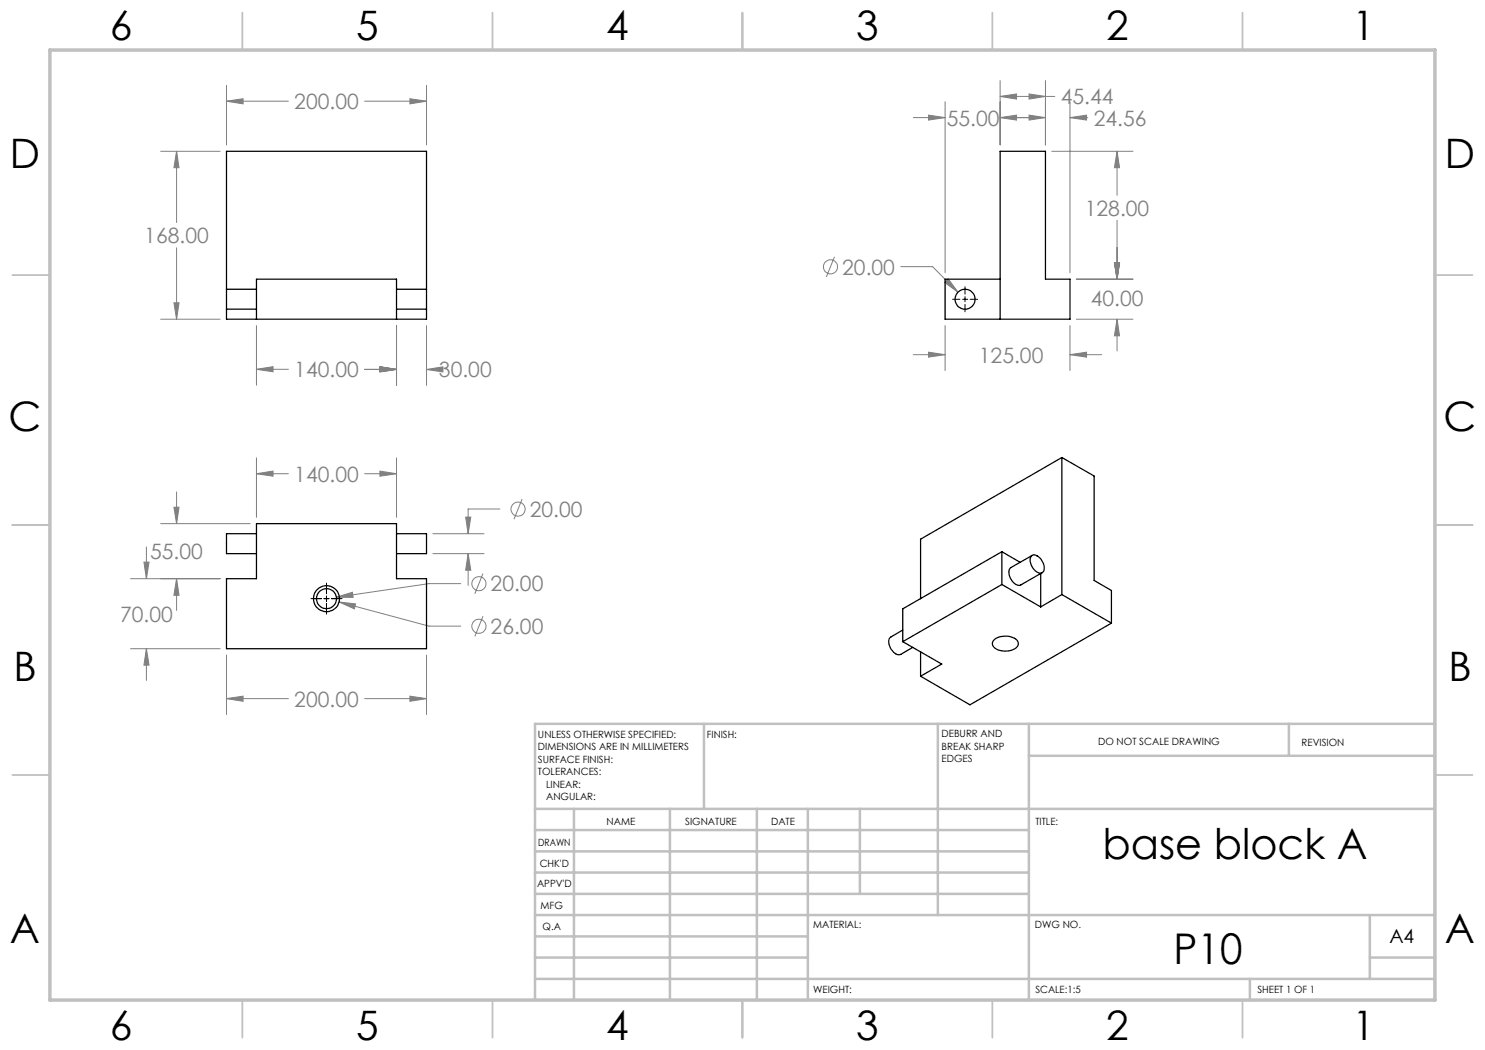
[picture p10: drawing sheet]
<svg xmlns="http://www.w3.org/2000/svg" width="297mm" height="210mm" viewBox="0 0 297 210" stroke-linecap="round" stroke-linejoin="round" font-family="sans-serif">
<g fill="none" stroke="#808080" stroke-width=".2">
<path d="M45.3 17.1v11.9M82 19.7l3.3 .5-3.3 .6zM85.3 17.1v11.9M200 19.3l3.3-.5v1zM200 16.1v12.9M200 19.3h11M205.8 18.8l3.3 .5-3.3 .5zM209.1 16.1v12.9M32.1 30.3h11.9M35.3 30.3l.5 3.2h-1zM35.3 30.3v14.2M45.3 20.2l3.3-.5v1.1z"/>
<path d="M45.3 20.2h12.4M72.9 20.2h12.4M182.7 23.5h6.3M185.7 23l3.3 .5-3.3 .5zM189 20.3v34.3M200 23.5l3.3-.5v1zM200 23.5h9.1M205.8 23l3.3 .5-3.3 .5zM210.4 30.3h16.2M214 23.5l3.3-.5v1zM214 20.3v34.3M214 23.5h3.6"/>
<path d="M223.4 30.3l.5 3.2h-1zM223.4 30.3v8.7M35.3 49.6v14.2M166.9 51.4l-1.6 4M180.2 53.3h6.3l5.1 5.1M189.6 55.7l2 2.7-2.7-1.9zM215.3 55.8h11.3M222.9 52.6h1l-.5 3.2zM223.4 44.1v11.7M32.1 63.8h11.9M34.8 60.6h1l-.5 3.2zM51.3 73.9l3.3-.6v1.1z"/>
<path d="M51.3 65.1v11.9M51.3 73.9h6.4M72.9 73.9h6.4M73 73.9h6.3M76 73.3l3.3 .6-3.3 .5zM76 73.4l3.3 .5-3.3 .5zM79.3 65.1v12M85.3 73.9l3.3-.5v1zM85.3 65.1v12M85.3 73.9h1.3M182.7 70.9h6.3M185.7 70.4l3.3 .5-3.3 .5z"/>
<path d="M189 65.1v9M214 70.9l3.3-.5v1zM214 65.1v9M214 70.9h6.3M215.3 63.8h11.3M223.4 63.8l.5 3.4h-1zM223.4 63.8v6.4M35.3 98.4v6.3M51.3 94.7l3.3-.5v1zM51.3 91.6v11.9M51.3 94.7h6.4M72.9 94.7h6.4"/>
<path d="M76 94.2l3.3 .5-3.3 .5zM79.3 91.6v11.9M104.4 99.8l-1.6 4M26.1 115.7h17.9M28.8 112.4h1l-.5 3.3zM29.3 109.4v6.3M32.1 104.7h17.9M34.8 101.5h1l-.5 3.2zM35.3 115.7l.5 3.4h-1zM35.3 115.7v6.4M67.3 119.4l3.2-.9 .1 1zM86.6 106.7h10.2"/>
<path d="M86.6 110.7h10.2M92.1 116.7h-6.3l-18.5 2.7M93.1 103.4h1.1l-.6 3.3zM93.6 110.7l.6 3.3h-1.1zM93.6 110.7v6.4M96.6 114.7l-1.6 4.1M100 101.8h-6.4v4.9M26.1 129.7h17.9M29.3 129.7l.5 3.3h-1zM29.3 129.7v6.4M45.3 139.7l3.3-.5v1.1zM45.3 131v11.9"/>
<path d="M45.3 139.7h12.4M67.8 120.4l3.3 .4-.2 1zM67.8 120.4l18 4.8h6.3M72.9 139.7h12.4M82 139.2l3.3 .5-3.3 .6zM85.3 131v11.9M96.6 123.3l-1.6 4"/>
<circle cx="166.1" cy="53.4" r="1.4"/>
<circle cx="95.8" cy="116.7" r="1.41"/>
<circle cx="103.6" cy="101.8" r="1.42"/>
<circle cx="95.8" cy="125.3" r="1.42"/>
</g>
<path d="M190.5 59.9h1.5M192.5 59.9h1M193 57.4v1.4M193 59.3v1.1M194 59.9h1.5M193 60.9v1.5M62.2 119.7h2.1M64.8 119.7h1M65.3 116.6v2.1M65.3 119.2v1.1M66.3 119.7h2.1M65.3 120.7v2.1" fill="none" stroke="#000" stroke-width=".2"/>
<g fill="none" stroke="#c0c0c0" stroke-width=".35">
<path d="M48.5 2.5v7.5M98.5 2.5v7.5M148.5 2.5v7.5M198.5 2.5v7.5M248.5 2.5v7.5M2.5 55h7.5M287 55h7.5M2.5 105h7.5M287 105h7.5M2.5 155h7.5M287 155h7.5M48.5 200v7.5"/>
<path d="M98.5 200v7.5M148.5 200v7.5M198.5 200v7.5M248.5 200v7.5"/>
</g>
<g fill="none" stroke="#c0c0c0" stroke-width=".5">
<path d="M140.8 144.8v17M187.6 144.8v38.2M205.8 144.8v55.2M205.8 151.2h81.2M257.8 144.8v6.4M287 144.8h-180v55.2M107 161.8h180M107 178.8h98.8M107 174.5h98.8M107 170.3h98.8M107 166h98.8M114.8 161.8v38.2"/>
<path d="M134 161.8v38.2M151.4 161.8v38.2M161.6 161.8v38.2M172 161.8v17M107 195.8h180M107 191.5h54.6M107 187.3h54.6M107 183h180M250 195.8v4.2M274 191.5h13M274 183v12.8"/>
</g>
<path d="M10 10h277v190h-277z" fill="none" stroke="#c0c0c0" stroke-width=".7"/>
<path d="M82 19.7l3.3 .5-3.3 .6zM45.3 20.2l3.3-.5v1.1zM35.3 30.3l.5 3.2h-1zM34.8 60.6h1l-.5 3.2zM51.3 73.9l3.3-.6v1.1zM76 73.3l3.3 .6-3.3 .5zM76 73.4l3.3 .5-3.3 .5zM85.3 73.9l3.3-.5v1zM189.6 55.7l-.7 .8 2.7 1.9zM185.7 70.4l3.3 .5-3.3 .5zM214 70.9l3.3-.5v1zM222.9 52.6h1l-.5 3.2zM223.4 63.8l.5 3.4h-1zM200 23.5l3.3-.5v1zM185.7 23l3.3 .5-3.3 .5zM200 19.3l3.3-.5v1zM205.8 18.8l3.3 .5-3.3 .5zM205.8 23l3.3 .5-3.3 .5zM214 23.5l3.3-.5v1zM223.4 30.3l.5 3.2h-1zM222.9 52.6h1l-.5 3.2zM93.1 103.4h1.1l-.6 3.3zM93.6 110.7l.6 3.3h-1.1zM76 94.2l3.3 .5-3.3 .5zM51.3 94.7l3.3-.5v1zM28.8 112.4h1l-.5 3.3zM29.3 129.7l.5 3.3h-1zM35.3 115.7l.5 3.4h-1zM34.8 101.5h1l-.5 3.2zM45.3 139.7l3.3-.5v1.1zM82 139.2l3.3 .5-3.3 .6zM67.8 120.4l3.1 1.4 .2-1zM67.3 119.4l3.3 .1-.1-1z" fill="#808080"/>
<g fill="none" stroke="#000" stroke-width=".25">
<path d="M45.3 57.8v4M45.3 57.8h6M45.3 57.8v-27.5h40v27.5M79.3 57.8h6M85.3 57.8v4M200 55.8h-11v8h25v-8h-4.9v-25.5h-9.1v33.5M45.3 61.8h6M45.3 61.8v2h40v-2M51.3 63.8v-8h28v8M79.3 61.8h6M212.4 91.5l-28.3 16.3v12M212.4 91.5v27.4"/>
<path d="M212.4 91.5l6.4 3.7v20.9l3.5 2v6.5M51.3 106.7h-6v4h6M51.3 104.7h28v11h6v14h-40v-14h6zM79.3 106.7h6v4h-6M200.4 116.9l-19.8 11.4M200.4 116.9l7.7 4.5M200.4 110.3l-19.8 11.5v6.5M200.4 110.3v6.6M200.4 110.3l3.6 2.2M206.2 111.2a1.49 1.49 0 0 1 2.2 .9 1.73 1.73 0 0 1 0 2.5 2.29 2.29 0 0 1-2.3-2.1l-.1-.7zM206.4 111.1l-4.2 2.4a2.12 2.12 0 0 0 .4 2.9 1.43 1.43 0 0 0 1.6 .6l4.2-2.5M208 114.8l.1 .1v6.5"/>
<path d="M212.4 118.9l-4.3 2.5M212.4 118.9l9.9 5.7M180.6 126l-2.4 1.4a1.64 1.64 0 0 0-.1 2.2 1.83 1.83 0 0 0 2.1 1.3l2.4-1.4M180.6 128.3l7.7 4.5-4.2 2.4M184.1 130.3v4.9M198.8 128a3.7 3.7 0 0 1 4.6 .1 1.17 1.17 0 0 1-.9 1.9 3.5 3.5 0 0 1-3.9-.9l-.1-.5zM222.3 124.6l-28.3 16.4-9.9-5.8"/>
<circle cx="193" cy="59.8" r="1.99"/>
<circle cx="65.3" cy="119.8" r="2.61"/>
<circle cx="65.3" cy="119.7" r="2.01"/>
</g>
<g font-size="8.5">
<text x="220.5" y="171.8">base block A</text>
<text x="234.7" y="192.7">P10</text>
</g>
<g font-size="8.1">
<text x="22" y="8">6</text>
<text x="71.2" y="8">5</text>
<text x="121.2" y="8">4</text>
<text x="171.3" y="8">3</text>
<text x="221.3" y="8">2</text>
<text x="270.5" y="8">1</text>
<text x="2" y="33.6">D</text>
<text x="289" y="33.6">D</text>
<text x="1.7" y="86.1">C</text>
<text x="288.7" y="86.1">C</text>
<text x="2.7" y="136.1">B</text>
<text x="289.7" y="136.1">B</text>
<text x="2" y="188.6">A</text>
<text x="289" y="188.6">A</text>
<text x="22" y="208">6</text>
<text x="71.2" y="208">5</text>
<text x="121.2" y="208">4</text>
<text x="171.3" y="208">3</text>
<text x="221.3" y="208">2</text>
<text x="270.5" y="208">1</text>
</g>
<g font-size="4.2" fill="#808080">
<text x="58.9" y="21.8">200.00</text>
<text x="212.2" y="20.9">45.44</text>
<text x="189.3" y="25.1">55.00</text>
<text x="218.8" y="25.1">24.56</text>
<text x="217" y="43.1">128.00</text>
<text x="28.9" y="48.6">168.00</text>
<text x="168.4" y="54.9">20.00</text>
<text x="218.1" y="61.1">40.00</text>
<text x="58.9" y="75.4">140.00</text>
<text x="87.8" y="75.5">30.00</text>
<text x="195.8" y="72.5">125.00</text>
<text x="58.9" y="96.3">140.00</text>
<text x="106" y="103.4">20.00</text>
<text x="30" y="111.8">55.00</text>
<text x="98.1" y="118.3">20.00</text>
<text x="24" y="124.3">70.00</text>
<text x="98.1" y="126.8">26.00</text>
<text x="58.9" y="141.3">200.00</text>
</g>
<text font-size="3.9" x="277.9" y="188.5">A4</text>
<g font-size="2">
<text x="107.6" y="147.6">UNLESS OTHERWISE SPECIFIED:</text>
<text x="141.4" y="147.6">FINISH:</text>
<text x="188.3" y="147.5">DEBURR AND</text>
<text x="188.3" y="150">BREAK SHARP</text>
<text x="219.6" y="149">DO NOT SCALE DRAWING</text>
<text x="260.3" y="149.2">REVISION</text>
<text x="107.6" y="150.1">DIMENSIONS ARE IN MILLIMETERS</text>
<text x="107.6" y="152.6">SURFACE FINISH:</text>
<text x="107.6" y="155.1">TOLERANCES:</text>
<text x="188.3" y="152.5">EDGES</text>
<text x="109.2" y="157.6">LINEAR:</text>
<text x="109.2" y="160.1">ANGULAR:</text>
<text x="121.3" y="165">NAME</text>
<text x="137" y="164.9">SIGNATURE</text>
<text x="154.2" y="164.9">DATE</text>
<text x="207.1" y="164.9">TITLE:</text>
<text x="107.6" y="169.1">DRAWN</text>
<text x="107.9" y="173.3">CHK'D</text>
<text x="107.4" y="177.4">APPV'D</text>
<text x="108.1" y="181.8">MFG</text>
<text x="108.5" y="186">Q.A</text>
<text x="162.6" y="185.5">MATERIAL:</text>
<text x="207" y="185.5">DWG NO.</text>
<text x="162.6" y="198.5">WEIGHT:</text>
<text x="207.1" y="198.6">SCALE:1:5</text>
<text x="251.5" y="198.6">SHEET 1 OF 1</text>
</g>
</svg>
